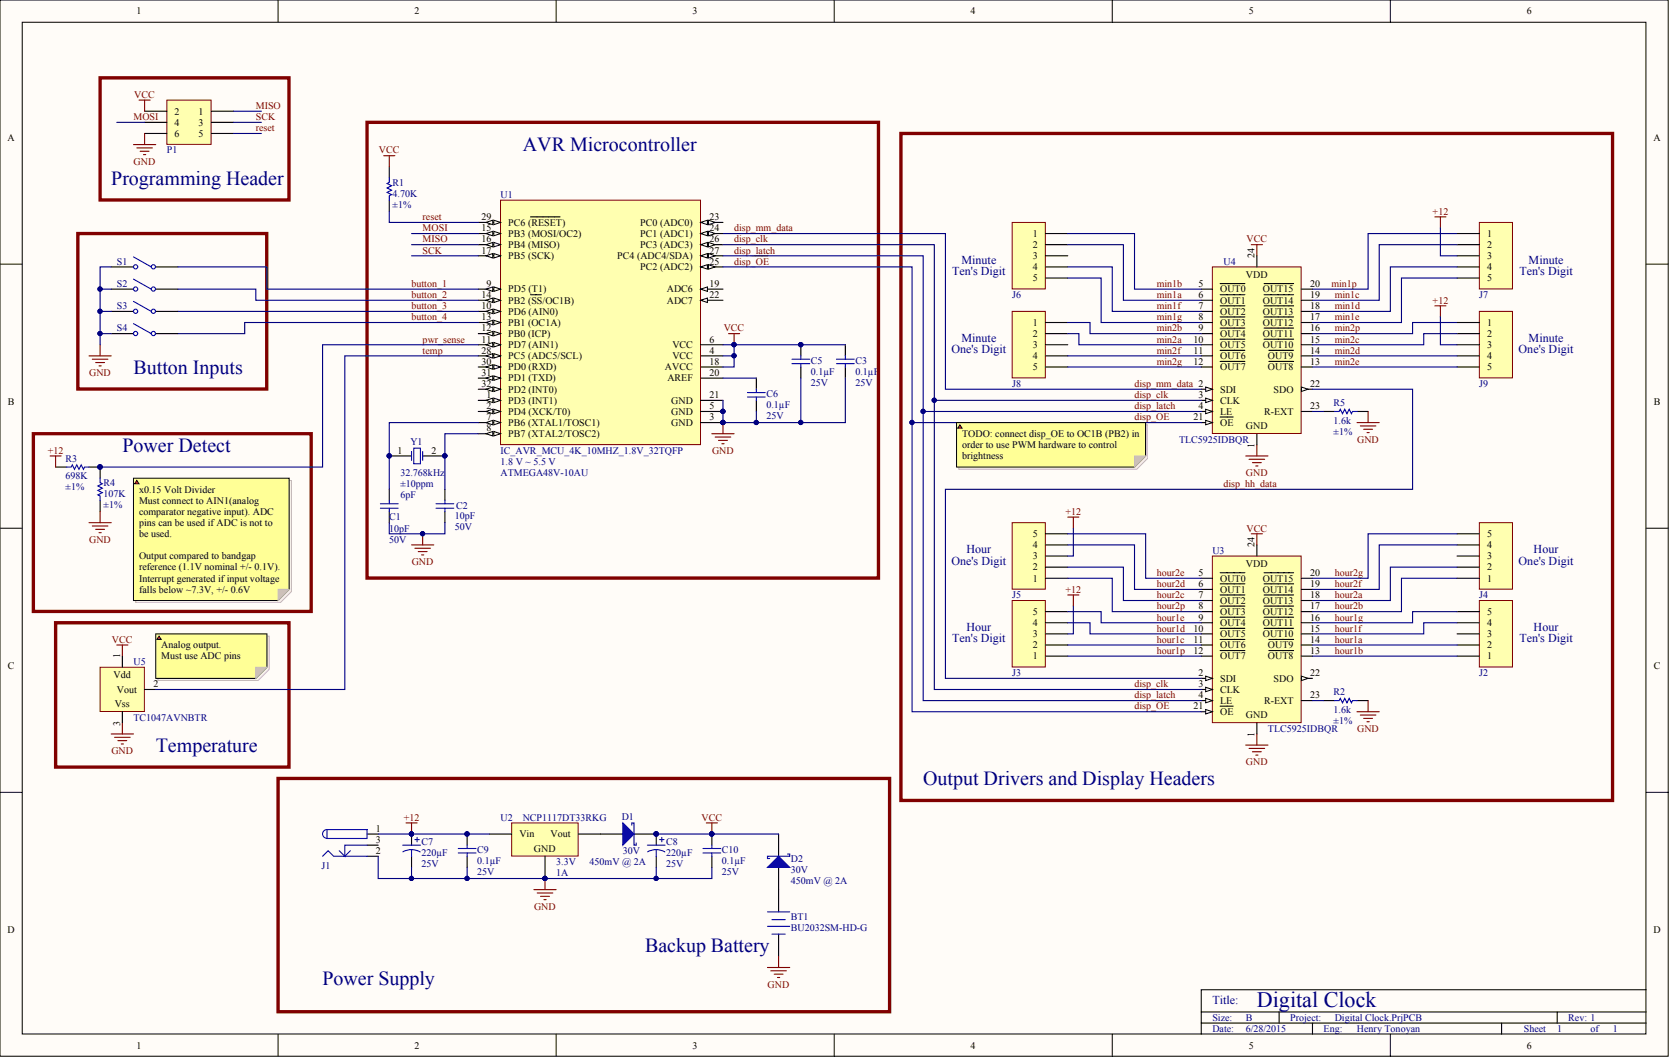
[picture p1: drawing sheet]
# Altium project Digital Clock.PrjPCB
1 sheet, 37 parts. Net scope: global (net labels, ports and power ports of the same name join across sheets).
Board file: PCB1.PcbDoc

## Sheet main.SchDoc: Digital Clock
size B; Engineer: Henry Tonoyan; Revision: 1; SheetNumber: 1; SheetTotal: 1

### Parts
BT1  HOLDER COIN CELL 2032 SMD  [BU2032SM-HD-G]  (value not drawn)
C1  Capacitance: 10pF  Voltage - Rated: 50V  [0603]  (hidden comment: CAP CER 10PF 50V 5% C0G 0603)
C2  Capacitance: 10pF  Voltage - Rated: 50V  [0603]  (hidden comment: CAP CER 10PF 50V 5% C0G 0603)
C3  Capacitance: 0.1µF  Voltage - Rated: 25V  [0603]  (hidden comment: CAP CER .10UF 25V X7R 10% 0603)
C5  Capacitance: 0.1µF  Voltage - Rated: 25V  [0603]  (hidden comment: CAP CER .10UF 25V X7R 10% 0603)
C6  Capacitance: 0.1µF  Voltage - Rated: 25V  [0603]  (hidden comment: CAP CER .10UF 25V X7R 10% 0603)
C7  Capacitance: 220µF  Voltage Rating: 25V  [CAP AVE227M25F24T-F]  (hidden comment: CAP ALUM 220UF 25V 20% SMD)
C8  Capacitance: 220µF  Voltage Rating: 25V  [CAP AVE227M25F24T-F]  (hidden comment: CAP ALUM 220UF 25V 20% SMD)
C9  Capacitance: 0.1µF  Voltage - Rated: 25V  [0603]  (hidden comment: CAP CER .10UF 25V X7R 10% 0603)
C10  Capacitance: 0.1µF  Voltage - Rated: 25V  [0603]  (hidden comment: CAP CER .10UF 25V X7R 10% 0603)
D1  Voltage - DC Reverse (Vr) (Max): 30V  Voltage - Forward (Vf) (Max) @ If: 450mV @ 2A  [DSO-C2/X2.3]  (hidden comment: DIODE_SCHOTTKY_30V_2A_SMB)
D2  Voltage - DC Reverse (Vr) (Max): 30V  Voltage - Forward (Vf) (Max) @ If: 450mV @ 2A  [DSO-C2/X2.3]  (hidden comment: DIODE_SCHOTTKY_30V_2A_SMB)
J1  CONN_PWR2.0_SMT  [CONN_PWR2.0_SMT]  (value not drawn)
J2  CONN_HEADER_VERT_5POS_.100_TIN  [CONN_HDR1X5]  (value not drawn)
J3  CONN_HEADER_VERT_5POS_.100_TIN  [CONN_HDR1X5]  (value not drawn)
J4  CONN_HEADER_VERT_5POS_.100_TIN  [CONN_HDR1X5]  (value not drawn)
J5  CONN_HEADER_VERT_5POS_.100_TIN  [CONN_HDR1X5]  (value not drawn)
J6  CONN_HEADER_VERT_5POS_.100_TIN  [CONN_HDR1X5]  (value not drawn)
J7  CONN_HEADER_VERT_5POS_.100_TIN  [CONN_HDR1X5]  (value not drawn)
J8  CONN_HEADER_VERT_5POS_.100_TIN  [CONN_HDR1X5]  (value not drawn)
J9  CONN_HEADER_VERT_5POS_.100_TIN  [CONN_HDR1X5]  (value not drawn)
P1  Header, 3-Pin, Dual row  [CONN_HDR_SMT_6_2R]  (value not drawn)
R1  Resistance (Ohms): 4.70K  Tolerance: ±1%  [0603]  (hidden comment: RES_4.70K_OHM_1/10W_1%_0603_SMD)
R2  Resistance (Ohms): 1.6k  Tolerance: ±1%  [0603]  (hidden comment: RES_1.60K_OHM_1/10W_1%_0603_SMD)
R3  Resistance (Ohms): 698K  Tolerance: ±1%  [0603]  (hidden comment: RES_698K_OHM_1/10W_1%_0603_SMD)
R4  Resistance (Ohms): 107K  Tolerance: ±1%  [0603]  (hidden comment: RES_107K_OHM_1/10W_1%_0603_SMD)
R5  Resistance (Ohms): 1.6k  Tolerance: ±1%  [0603]  (hidden comment: RES_1.60K_OHM_1/10W_1%_0603_SMD)
S1  SW_1571634-2  [1571634-2]  (value not drawn)
S2  SW_1571634-2  [1571634-2]  (value not drawn)
S3  SW_1571634-2  [1571634-2]  (value not drawn)
S4  SW_1571634-2  [1571634-2]  (value not drawn)
U1  IC_AVR_MCU_4K_10MHZ_1.8V_32TQFP  Voltage - Supply (Vcc/Vdd): 1.8 V ~ 5.5 V  Manufacturer Part Number: ATMEGA48V-10AU  [32A_N]
U2  Manufacturer Part Number: NCP1117DT33RKG  Voltage - Output: 3.3V  Current - Output: 1A  [DPAK]  (hidden comment: IC_REG_LDO_3.3V_DPAK)
U3  Manufacturer Part Number: TLC5925IDBQR  [SOP24]  (hidden comment: IC_LED_DRIVER_LINEAR_24-QSOP)
U4  Manufacturer Part Number: TLC5925IDBQR  [SOP24]  (hidden comment: IC_LED_DRIVER_LINEAR_24-QSOP)
U5  Manufacturer Part Number: TC1047AVNBTR  [SOT23-3N]  (hidden comment: Temperature Sensor)
Y1  Frequency: 32.768kHz  Frequency Tolerance: ±10ppm  Load Capacitance: 6pF  [ABS25]  (hidden comment: CRYSTAL_32.768_KHZ_6.0 PF_SMD)

### Blocks framed on the sheet
Programming Header: P1
AVR Microcontroller: C1-C3 C5 C6 R1 U1 Y1
Output Drivers and Display Headers: J2-J9 R2 R5 U3 U4
Button Inputs: S1-S4
Power Detect: R3 R4
Temperature: U5

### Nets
+12: C7.1 C9.2 J1.1 J3.3 J5.3 J7.3 J9.3 R3.1 U2.1(Vin)
GND: BT1.2(-) C1.1 C2.1 C3.2 C5.2 C6.2 C7.2 C8.2 C9.1 C10.1 J1.2 P1.6 R2.2 R4.1 R5.2 S1.2(NO) S2.2(NO) S3.2(NO) S4.2(NO) U1.3(GND) U1.5(GND) U1.21(GND) U2.2(GND) U3.1(GND) U4.1(GND) U5.3(Vss)
VCC: C3.1 C5.1 C8.1 C10.2 D1.2(K) D2.2(K) P1.2 R1.2 U1.4(VCC) U1.6(VCC) U1.18(AVCC) U3.24(VDD) U4.24(VDD) U5.1(Vdd)
button_1: S1.1(COMMON) U1.9(PD5_(T1))
button_2: S2.1(COMMON) U1.14(PB2_(~{SS}/OC1B))
button_3: S3.1(COMMON) U1.10(PD6_(AIN0))
button_4: S4.1(COMMON) U1.13(PB1_(OC1A))
disp_clk: U1.26(PC3_(ADC3)) U3.3(CLK) U4.3(CLK)
disp_hh_data: U3.2(SDI) U4.22(SDO)
disp_latch: U1.27(PC4_(ADC4/SDA)) U3.4(LE) U4.4(LE)
disp_mm_data: U1.24(PC1_(ADC1)) U4.2(SDI)
disp_~{OE}: U1.25(PC2_(ADC2)) U3.21(~{OE}) U4.21(~{OE})
hour1a: J2.2 U3.14(~{OUT9})
hour1b: J2.1 U3.13(~{OUT8})
hour1c: J3.2 U3.11(~{OUT6})
hour1d: J3.4 U3.10(~{OUT5})
hour1e: J3.5 U3.9(~{OUT4})
hour1f: J2.4 U3.15(~{OUT10})
hour1g: J2.5 U3.16(~{OUT11})
hour1p: J3.1 U3.12(~{OUT7})
hour2a: J4.2 U3.18(~{OUT13})
hour2b: J4.1 U3.17(~{OUT12})
hour2c: J5.2 U3.7(~{OUT2})
hour2d: J5.4 U3.6(~{OUT1})
hour2e: J5.5 U3.5(~{OUT0})
hour2f: J4.4 U3.19(~{OUT14})
hour2g: J4.5 U3.20(~{OUT15})
hour2p: J5.1 U3.8(~{OUT3})
min1a: J6.2 U4.6(~{OUT1})
min1b: J6.1 U4.5(~{OUT0})
min1c: J7.2 U4.19(~{OUT14})
min1d: J7.4 U4.18(~{OUT13})
min1e: J7.5 U4.17(~{OUT12})
min1f: J6.4 U4.7(~{OUT2})
min1g: J6.5 U4.8(~{OUT3})
min1p: J7.1 U4.20(~{OUT15})
min2a: J8.2 U4.10(~{OUT5})
min2b: J8.1 U4.9(~{OUT4})
min2c: J9.2 U4.15(~{OUT10})
min2d: J9.4 U4.14(~{OUT9})
min2e: J9.5 U4.13(~{OUT8})
min2f: J8.4 U4.11(~{OUT6})
min2g: J8.5 U4.12(~{OUT7})
min2p: J9.1 U4.16(~{OUT11})
MISO: P1.1 U1.16(PB4_(MISO))
MOSI: P1.4 U1.15(PB3_(MOSI/OC2))
pwr_sense: R3.2 R4.2 U1.11(PD7_(AIN1))
reset: P1.5 R1.1 U1.29(PC6_(~{RESET}))
SCK: P1.3 U1.17(PB5_(SCK))
temp: U1.28(PC5_(ADC5/SCL)) U5.2(Vout)
NetBT1_1: BT1.1(+) D2.1(A)
NetC1_2: C1.2 U1.7(PB6_(XTAL1/TOSC1)) Y1.1(OSC1)
NetC2_2: C2.2 U1.8(PB7_(XTAL2/TOSC2)) Y1.2(OSC2)
NetC6_1: C6.1 U1.20(AREF)
NetD1_1: D1.1(A) U2.3(Vout)
NetR2_1: R2.1 U3.23(R-EXT)
NetR5_1: R5.1 U4.23(R-EXT)

Not connected (* = marked no-connect by the designer): J1 3; J2 3; J4 3; J6 3; J8 3; U1 1(PD3_(INT1)) 2(PD4_(XCK/T0)) 12(PB0_(ICP)) 19(ADC6) 22(ADC7) 23(PC0_(ADC0)) 30(PD0_(RXD)) 31(PD1_(TXD)) 32(PD2_(INT0)); U3 22(SDO)

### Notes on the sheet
- Minute
- (near J6) Ten's Digit
- (near J7) Ten's Digit
- (near J8) One's Digit
- (near J9) One's Digit
- TODO: connect disp_OE to OC1B (PB2) in order to use PWM hardware to control brightness
- Hour
- (near J5) One's Digit
- (near J4) One's Digit
- x0.15 Volt Divider
  Must connect to AIN1(analog comparator negative input). ADC pins can be used if ADC is not to be used.
  Output compared to bandgap reference (1.1V nominal +/- 0.1V). Interrupt generated if input voltage falls below ~7.3V, +/- 0.6V
- (near U5) Analog output.
  Must use ADC pins
- (near J3) Ten's Digit
- (near J2) Ten's Digit
- (near BT1) Backup Battery
- Power Supply
